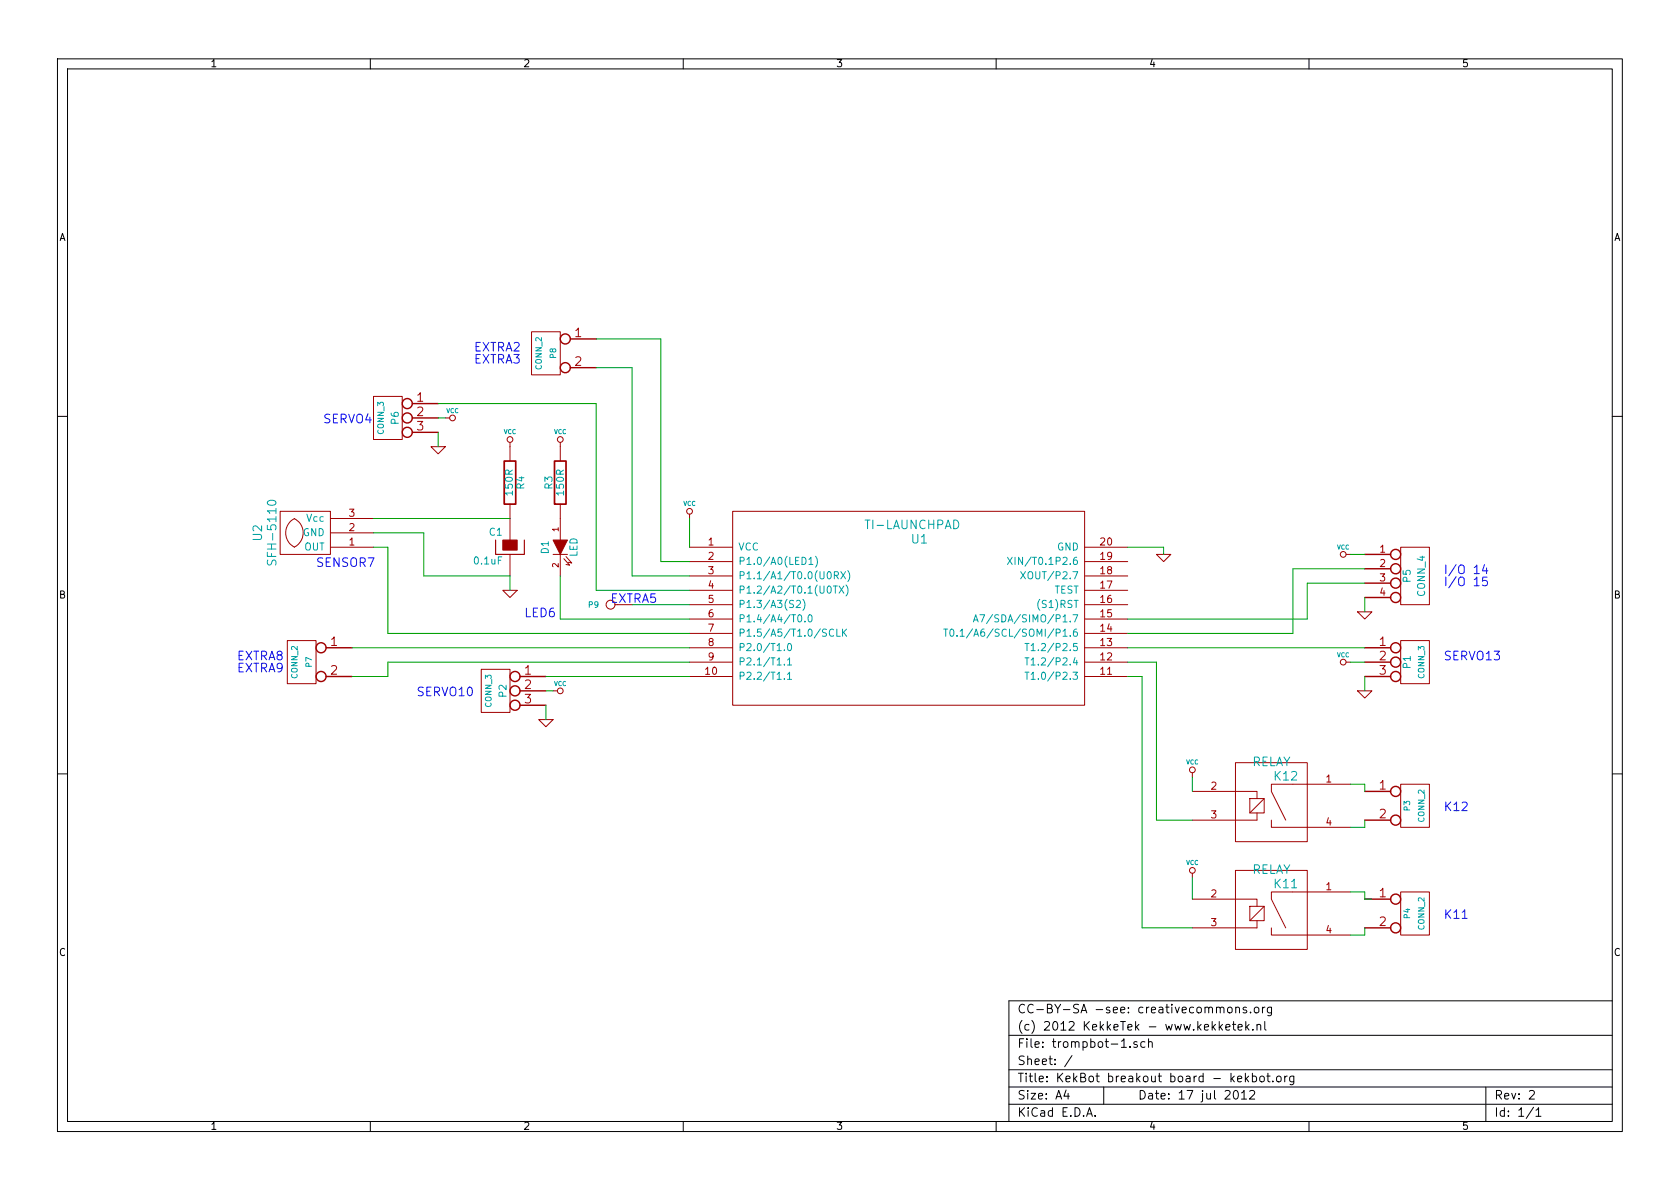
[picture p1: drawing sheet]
EESchema Schematic File Version 2  date Wed 18 Jul 2012 12:37:47 AM CEST
LIBS:power
LIBS:ti-launchpad
LIBS:device
LIBS:transistors
LIBS:conn
LIBS:linear
LIBS:regul
LIBS:74xx
LIBS:cmos4000
LIBS:adc-dac
LIBS:memory
LIBS:xilinx
LIBS:special
LIBS:microcontrollers
LIBS:dsp
LIBS:microchip
LIBS:analog_switches
LIBS:motorola
LIBS:texas
LIBS:intel
LIBS:audio
LIBS:interface
LIBS:digital-audio
LIBS:philips
LIBS:display
LIBS:cypress
LIBS:siliconi
LIBS:opto
LIBS:atmel
LIBS:contrib
LIBS:valves
LIBS:trompbot-1-cache
EELAYER 25  0
EELAYER END
$Descr A4 11693 8268
encoding utf-8
Sheet 1 1
Title "KekBot breakout board - kekbot.org"
Date "17 jul 2012"
Rev "2"
Comp "(c) 2012 KekkeTek - www.kekketek.nl"
Comment1 "CC-BY-SA -see: creativecommons.org"
Comment2 ""
Comment3 ""
Comment4 ""
$EndDescr
$Comp
L VCC #PWR01
U 1 1
P 3900 3100
F 0 "#PWR01" H 3900 3200 30  0001 C CNN
F 1 "VCC" H 3900 3200 30  0000 C CNN
	1    3900 3100
	1    0    0    -1  
$EndComp
$Comp
L GND #PWR02
U 1 1
P 3550 4100
F 0 "#PWR02" H 3550 4100 30  0001 C CNN
F 1 "GND" H 3550 4030 30  0001 C CNN
	1    3550 4100
	-1   0    0    -1  
$EndComp
$Comp
L R R4
U 1 1
P 3550 3350
F 0 "R4" V 3630 3350 50  0000 C CNN
F 1 "150R" V 3550 3350 50  0000 C CNN
F 4 "1700226" H 3550 3350 60  0001 C CNN "ordercode"
	1    3550 3350
	1    0    0    1   
$EndComp
$Comp
L VCC #PWR03
U 1 1
P 3550 3100
F 0 "#PWR03" H 3550 3200 30  0001 C CNN
F 1 "VCC" H 3550 3200 30  0000 C CNN
	1    3550 3100
	-1   0    0    -1  
$EndComp
$Comp
L CAPAPOL C1
U 1 1
P 3550 3800
F 0 "C1" H 3600 3900 50  0000 L CNN
F 1 "0.1uF" H 3600 3700 50  0000 L CNN
F 4 "2112751" H 3550 3800 60  0001 C CNN "order code"
	1    3550 3800
	-1   0    0    -1  
$EndComp
$Comp
L SFH-5110 U2
U 1 1
P 2000 3700
F 0 "U2" H 2000 3900 60  0000 C CNN
F 1 "SFH-5110" H 2000 3800 60  0000 C CNN
F 4 "1869471" H 2000 3700 60  0001 C CNN "order code"
	1    2000 3700
	0    -1   -1   0   
$EndComp
$Comp
L R R3
U 1 1
P 3900 3350
F 0 "R3" V 3980 3350 50  0000 C CNN
F 1 "150R" V 3900 3350 50  0000 C CNN
F 4 "1700226" H 3900 3350 60  0001 C CNN "ordercode"
	1    3900 3350
	-1   0    0    1   
$EndComp
$Comp
L LED D1
U 1 1
P 3900 3800
F 0 "D1" H 3900 3900 50  0000 C CNN
F 1 "LED" H 3900 3700 50  0000 C CNN
F 4 "1779664" H 3900 3800 60  0001 C CNN "order code"
	1    3900 3800
	0    -1   1    0   
$EndComp
$Comp
L VCC #PWR04
U 1 1
P 4800 3600
F 0 "#PWR04" H 4800 3700 30  0001 C CNN
F 1 "VCC" H 4800 3700 30  0000 C CNN
	1    4800 3600
	1    0    0    -1  
$EndComp
$Comp
L GND #PWR05
U 1 1
P 8100 3850
F 0 "#PWR05" H 8100 3850 30  0001 C CNN
F 1 "GND" H 8100 3780 30  0001 C CNN
	1    8100 3850
	1    0    0    -1  
$EndComp
$Comp
L CONN_3 P1
U 1 1
P 9850 4600
F 0 "P1" V 9800 4600 50  0000 C CNN
F 1 "CONN_3" V 9900 4600 40  0000 C CNN
F 4 "1798944 " H 9850 4600 60  0001 C CNN "order code"
	1    9850 4600
	1    0    0    -1  
$EndComp
$Comp
L CONN_3 P2
U 1 1
P 3450 4800
F 0 "P2" V 3400 4800 50  0000 C CNN
F 1 "CONN_3" V 3500 4800 40  0000 C CNN
F 4 "1798944 " H 3450 4800 60  0001 C CNN "order code"
	1    3450 4800
	-1   0    0    -1  
$EndComp
$Comp
L VCC #PWR06
U 1 1
P 3850 4800
F 0 "#PWR06" H 3850 4900 30  0001 C CNN
F 1 "VCC" V 3900 4850 30  0000 C CNN
	1    3850 4800
	0    1    -1   0   
$EndComp
$Comp
L VCC #PWR07
U 1 1
P 9400 4600
F 0 "#PWR07" H 9400 4700 30  0001 C CNN
F 1 "VCC" V 9450 4650 30  0000 C CNN
	1    9400 4600
	0    -1   -1   0   
$EndComp
$Comp
L GND #PWR08
U 1 1
P 3800 5000
F 0 "#PWR08" H 3800 5000 30  0001 C CNN
F 1 "GND" H 3800 4930 30  0001 C CNN
	1    3800 5000
	-1   0    0    -1  
$EndComp
$Comp
L GND #PWR09
U 1 1
P 9500 4800
F 0 "#PWR09" H 9500 4800 30  0001 C CNN
F 1 "GND" H 9500 4730 30  0001 C CNN
	1    9500 4800
	1    0    0    -1  
$EndComp
$Comp
L RELAY K11
U 1 1
P 8850 6350
F 0 "K11" H 8950 6550 60  0000 C CNN
F 1 "RELAY" H 8850 6650 60  0000 C CNN
F 4 "1081622" H 8850 6350 60  0001 C CNN "order code"
	1    8850 6350
	1    0    0    -1  
$EndComp
$Comp
L CONN_2 P3
U 1 1
P 9850 5600
F 0 "P3" V 9800 5600 40  0000 C CNN
F 1 "CONN_2" V 9900 5600 40  0000 C CNN
F 4 "1798941" H 9850 5600 60  0001 C CNN "order code"
	1    9850 5600
	1    0    0    -1  
$EndComp
$Comp
L CONN_2 P4
U 1 1
P 9850 6350
F 0 "P4" V 9800 6350 40  0000 C CNN
F 1 "CONN_2" V 9900 6350 40  0000 C CNN
F 4 "1798941" H 9850 6350 60  0001 C CNN "order code"
	1    9850 6350
	1    0    0    -1  
$EndComp
$Comp
L RELAY K12
U 1 1
P 8850 5600
F 0 "K12" H 8950 5800 60  0000 C CNN
F 1 "RELAY" H 8850 5900 60  0000 C CNN
F 4 "1081622" H 8850 5600 60  0001 C CNN "order code"
	1    8850 5600
	1    0    0    -1  
$EndComp
$Comp
L VCC #PWR010
U 1 1
P 8300 5400
F 0 "#PWR010" H 8300 5500 30  0001 C CNN
F 1 "VCC" H 8300 5500 30  0000 C CNN
	1    8300 5400
	1    0    0    -1  
$EndComp
$Comp
L VCC #PWR011
U 1 1
P 8300 6100
F 0 "#PWR011" H 8300 6200 30  0001 C CNN
F 1 "VCC" H 8300 6200 30  0000 C CNN
	1    8300 6100
	1    0    0    -1  
$EndComp
$Comp
L CONN_4 P5
U 1 1
P 9850 4000
F 0 "P5" V 9800 4000 50  0000 C CNN
F 1 "CONN_4" V 9900 4000 50  0000 C CNN
F 4 "1798945" H 9850 4000 60  0001 C CNN "order code"
	1    9850 4000
	1    0    0    -1  
$EndComp
$Comp
L GND #PWR012
U 1 1
P 9500 4250
F 0 "#PWR012" H 9500 4250 30  0001 C CNN
F 1 "GND" H 9500 4180 30  0001 C CNN
	1    9500 4250
	1    0    0    -1  
$EndComp
$Comp
L VCC #PWR013
U 1 1
P 9400 3850
F 0 "#PWR013" H 9400 3950 30  0001 C CNN
F 1 "VCC" V 9450 3900 30  0000 C CNN
	1    9400 3850
	0    -1   -1   0   
$EndComp
Text Notes 2900 4850 0    60   ~ 0
SERVO10
Text Notes 10050 4600 0    60   ~ 0
SERVO13
Text Notes 10050 4000 0    60   ~ 0
I/O 14\nI/O 15
Text Notes 10050 5650 0    60   ~ 0
K12
Text Notes 10050 6400 0    60   ~ 0
K11
$Comp
L CONN_3 P6
U 1 1
P 2700 2900
F 0 "P6" V 2650 2900 50  0000 C CNN
F 1 "CONN_3" V 2750 2900 40  0000 C CNN
F 4 "1798944 " H 2700 2900 60  0001 C CNN "order code"
	1    2700 2900
	-1   0    0    -1  
$EndComp
$Comp
L VCC #PWR014
U 1 1
P 3100 2900
F 0 "#PWR014" H 3100 3000 30  0001 C CNN
F 1 "VCC" V 3150 2950 30  0000 C CNN
	1    3100 2900
	0    1    -1   0   
$EndComp
$Comp
L GND #PWR015
U 1 1
P 3050 3100
F 0 "#PWR015" H 3050 3100 30  0001 C CNN
F 1 "GND" H 3050 3030 30  0001 C CNN
	1    3050 3100
	-1   0    0    -1  
$EndComp
Text Notes 2250 2950 0    60   ~ 0
SERVO4
$Comp
L TI-LAUNCHPAD U1
U 1 1
P 6400 4250
F 0 "U1" H 6400 4750 60  0000 C CNN
F 1 "TI-LAUNCHPAD" H 6350 4850 60  0000 C CNN
F 4 "1853793" H 6400 4250 60  0001 C CNN "order code"
	1    6400 4250
	1    0    0    -1  
$EndComp
$Comp
L CONN_2 P7
U 1 1
P 2100 4600
F 0 "P7" V 2050 4600 40  0000 C CNN
F 1 "CONN_2" V 2150 4600 40  0000 C CNN
F 4 "1798941" H 2100 4600 60  0001 C CNN "order code"
	1    2100 4600
	-1   0    0    -1  
$EndComp
Text Notes 1650 4600 0    60   ~ 0
EXTRA8\nEXTRA9
Text Notes 3300 2450 0    60   ~ 0
EXTRA2\nEXTRA3
$Comp
L CONN_2 P8
U 1 1
P 3800 2450
F 0 "P8" V 3750 2450 40  0000 C CNN
F 1 "CONN_2" V 3850 2450 40  0000 C CNN
F 4 "1798941" H 3800 2450 60  0001 C CNN "order code"
	1    3800 2450
	-1   0    0    -1  
$EndComp
$Comp
L CONN_1 P9
U 1 1
P 4250 4200
F 0 "P9" H 4330 4200 40  0000 L CNN
F 1 "CONN_1" H 4250 4255 30  0001 C CNN
F 4 "1835265 " H 4250 4200 60  0001 C CNN "ordercode"
	1    4250 4200
	-1   0    0    1   
$EndComp
Wire Wire Line
	8100 3850 8100 3800
Wire Wire Line
	8100 3800 7850 3800
Wire Wire Line
	3550 4100 3550 4000
Wire Wire Line
	2600 3600 3550 3600
Wire Wire Line
	4800 3600 4800 3800
Wire Wire Line
	2600 3700 2950 3700
Wire Wire Line
	2950 3700 2950 4000
Wire Wire Line
	2950 4000 3550 4000
Wire Wire Line
	2700 3800 2600 3800
Wire Wire Line
	3900 4000 3900 4300
Wire Wire Line
	3800 4900 3800 5000
Wire Wire Line
	9500 4700 9500 4800
Wire Wire Line
	9400 4600 9500 4600
Wire Wire Line
	9400 6200 9500 6200
Wire Wire Line
	9500 6200 9500 6250
Wire Wire Line
	9500 6250 9550 6250
Wire Wire Line
	9500 6450 9500 6500
Wire Wire Line
	9500 6500 9400 6500
Wire Wire Line
	9500 5750 9400 5750
Wire Wire Line
	9400 5450 9500 5450
Wire Wire Line
	9500 5450 9500 5500
Wire Wire Line
	9500 5700 9500 5750
Wire Wire Line
	7850 4600 8050 4600
Wire Wire Line
	8050 4600 8050 5700
Wire Wire Line
	8050 5700 8300 5700
Wire Wire Line
	7850 4700 7950 4700
Wire Wire Line
	7950 4700 7950 6450
Wire Wire Line
	7950 6450 8300 6450
Wire Wire Line
	8300 5400 8300 5500
Wire Wire Line
	8300 6250 8300 6100
Wire Wire Line
	3850 4800 3800 4800
Wire Wire Line
	7850 4500 9500 4500
Wire Wire Line
	2700 3800 2700 4400
Wire Wire Line
	3900 4300 4800 4300
Wire Wire Line
	2700 4400 4800 4400
Wire Wire Line
	9100 4050 9500 4050
Wire Wire Line
	9500 3950 9000 3950
Wire Wire Line
	9000 3950 9000 4400
Wire Wire Line
	9500 3850 9400 3850
Wire Wire Line
	9500 4150 9500 4250
Wire Wire Line
	9000 4400 7850 4400
Wire Wire Line
	7850 4300 9100 4300
Wire Wire Line
	9100 4300 9100 4050
Wire Wire Line
	3050 3000 3050 3100
Wire Wire Line
	3100 2900 3050 2900
Wire Wire Line
	4150 4100 4800 4100
Wire Wire Line
	4150 4100 4150 2800
Wire Wire Line
	4150 2800 3050 2800
Wire Wire Line
	4800 4700 3800 4700
Wire Wire Line
	2450 4500 4800 4500
Wire Wire Line
	4800 4600 2700 4600
Wire Wire Line
	2700 4600 2700 4700
Wire Wire Line
	2700 4700 2450 4700
Wire Wire Line
	4400 4200 4800 4200
Wire Wire Line
	4800 3900 4600 3900
Wire Wire Line
	4600 3900 4600 2350
Wire Wire Line
	4600 2350 4150 2350
Wire Wire Line
	4150 2550 4400 2550
Wire Wire Line
	4400 2550 4400 4000
Wire Wire Line
	4400 4000 4800 4000
Text Notes 2200 3950 0    60   ~ 0
SENSOR7
Text Notes 3650 4300 0    60   ~ 0
LED6
Text Notes 4250 4200 0    60   ~ 0
EXTRA5
$EndSCHEMATC
